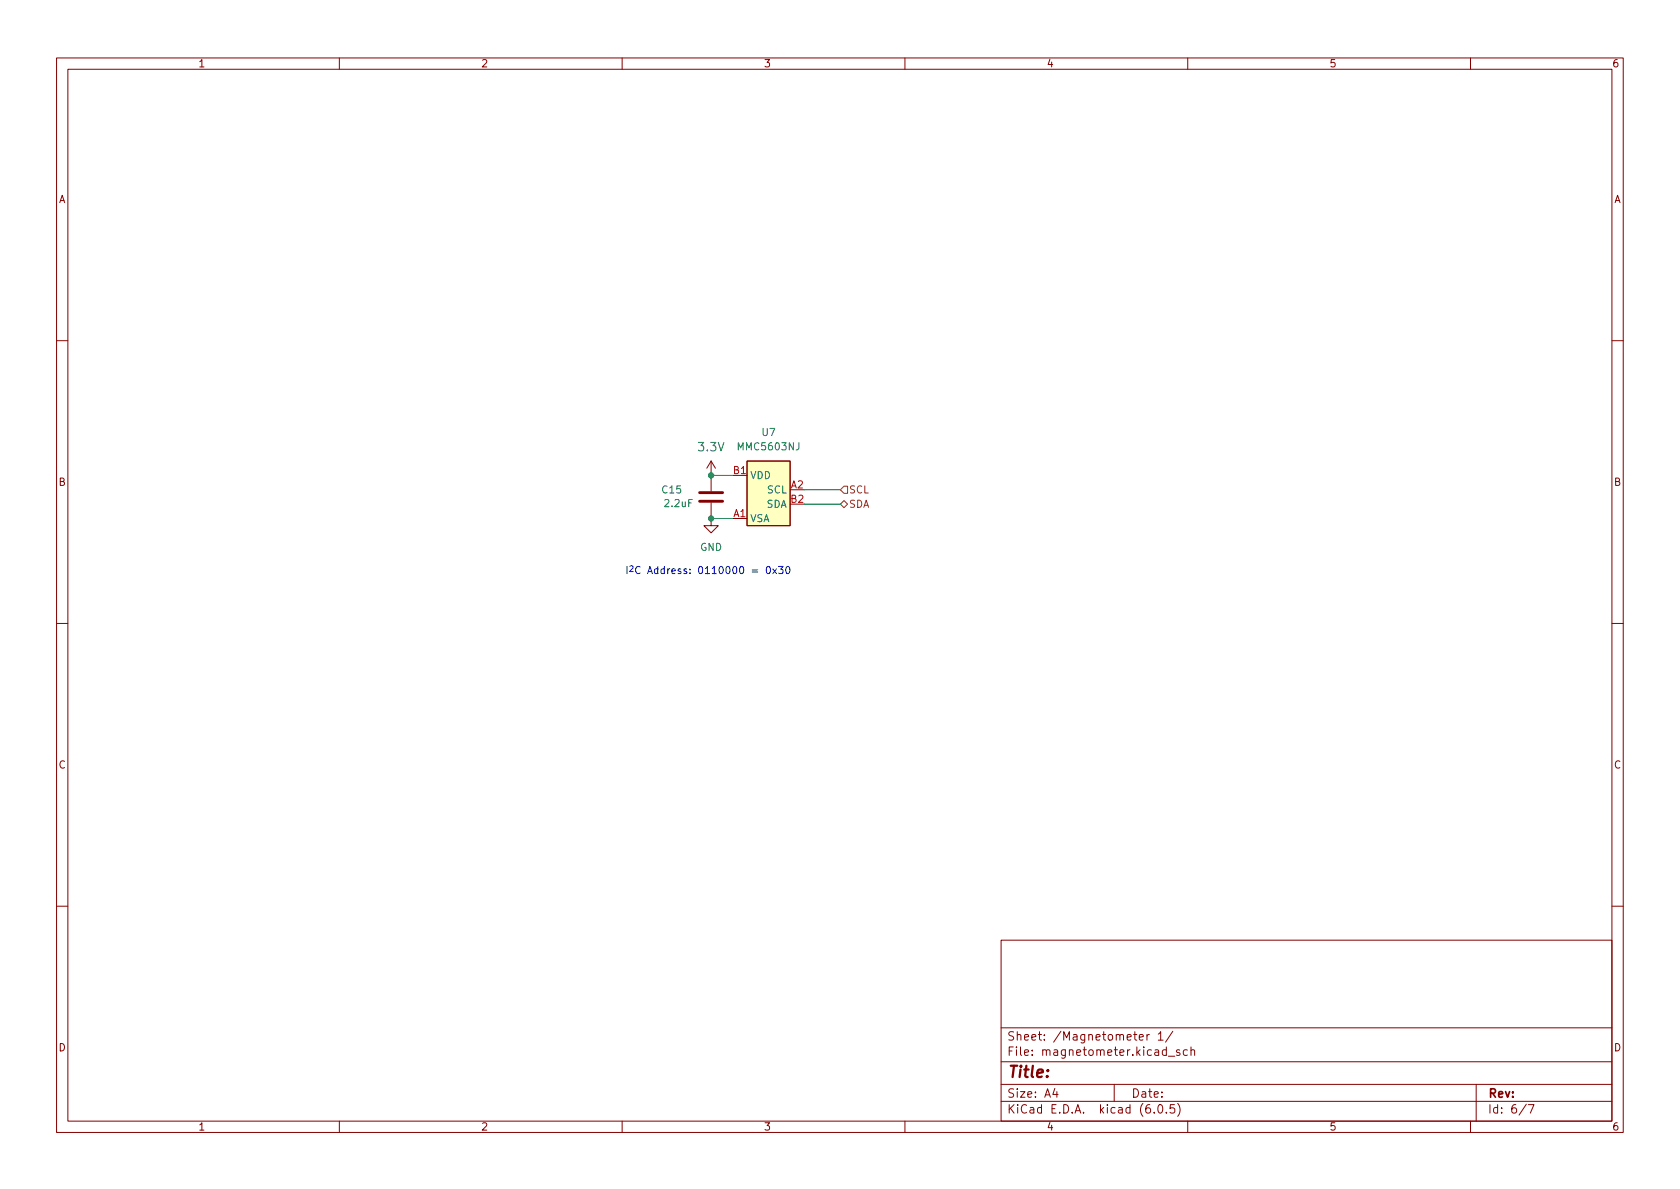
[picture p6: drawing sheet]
<svg xmlns="http://www.w3.org/2000/svg" width="297mm" height="210mm" viewBox="0 0 297 210" stroke-linecap="round" stroke-linejoin="round" font-family="sans-serif">
<g fill="none" stroke="#840000" stroke-width=".18">
<path d="M10 10.2h277v190.1h-277zM12 12.2h273v186.1h-273zM60 10.2v2M110 10.2v2M160 10.2v2M210 10.2v2M260 10.2v2M10 60.2h2M285 60.2h2M125.7 88.9v4.1h1.3l-1.3 1.2-1.2-1.2h1.2M125.7 81.5l-.7 1.3M125.7 81.5l.8 1.3"/>
<path d="M125.7 81.5v5.4M132.1 81.5h7.6v11.5h-7.6zM10 110.2h2M285 110.2h2M10 160.2h2M177 166.3h108v32h-108zM285 160.2h2M60 198.3v2M110 198.3v2M160 198.3v2M177 194.8h108M177 191.8h108"/>
<path d="M177 187.8h108M177 181.8h108M186.5 192.5l-.4 1h1M186.9 193v1M197 191.8v3M201.4 183.4l.7-.1v-.3l-.5-.1-.2 .2 .1 .8h.6M202.8 182.9v1M203.2 182.9l-.3 .1-.1 .2M204.1 196.7v.1M204.8 182.9l.4-.5v1.5M204.8 183.9h.8M204.9 195.4l.2-.1a.81 .81 0 0 1 .6 .7 .81 .81 0 0 1-.3 .8h-.2a.81 .81 0 0 1-.6-.6 .81 .81 0 0 1 .3-.8z"/>
<path d="M206.2 196.7v.1M206.6 186.8h1.1M207.4 182.4l-1.3 1.9M207.6 195.3h-.7v.7l.2-.1 .5 .1 .1 .2-.1 .5-.2 .1-.5-.1M208.2 195.1a1.72 1.72 0 0 1 0 2.3M208.6 185.7l-.4-.1-.2 .2 .1 .3 .5 .1v.4h-.6M209.9 185.7l-.4-.1-.3 .3v.4l.2 .3h.5M210 198.3v2M210.6 185.8l.2-.2 .3 .1 .1 .9M210.6 185.1v1.5M260 198.3v2M261 191.8v6.5"/>
<path d="M269.9 195.3l-1.3 1.9M270.2 195.3h1l-.6 1.5"/>
</g>
<path d="M132.1 81.5h7.6v11.5h-7.6z" fill="#ffffc2" stroke="#ffffc2" stroke-width=".18"/>
<path d="M123.7 88.6h4.1M123.7 87.1h4.1" fill="none" stroke="#840000" stroke-width=".51"/>
<path d="M149.2 88.5l.7 .6-.7 .7-.6-.7zM149.2 86h.7v1.2h-.7l-.6-.6z" fill="none" stroke="#725600" stroke-width=".18"/>
<path d="M136.6 100.6l.7 .8M137.3 100.6l-.7 .8M137.7 100.2h.7l-.4 .5 .4 .1v.5l-.2 .1-.5-.1M139.1 100.3l.1-.1a.68 .68 0 0 1 .5 .6 .68 .68 0 0 1-.5 .6l-.1-.1-.2-.3z" fill="none" stroke="#0000c2" stroke-width=".18"/>
<path d="M125.7 84.1h3.8M125.7 91.7h3.8M142.2 86.6h6.4M142.2 89.1h6.4" fill="none" stroke="#009600" stroke-width=".18"/>
<g fill="#009600" stroke="#009600" stroke-width=".18">
<circle cx="125.7" cy="91.7" r=".46"/>
<circle cx="125.7" cy="84.1" r=".46"/>
</g>
<text font-size="2.8" fill="#840000" x="178" y="190.6">Title:</text>
<text font-size="2.1" fill="#006464" x="123.6" y="79.8">3.3V</text>
<g font-size="2.1" fill="#840000">
<text x="178" y="184">Sheet: /Magnetometer 1/</text>
<text x="178" y="186.7">File: magnetometer.kicad_sch</text>
<text x="178" y="196.9">KiCad E.D.A. kicad (6.0.5)</text>
<text x="178" y="194.1">Size: A4</text>
<text x="200" y="194.1">Date:</text>
<text x="263" y="194.1">Rev:</text>
<text x="263" y="196.9">Id: 6/7</text>
</g>
<g font-size="1.8" fill="#840000">
<text x="35" y="11.9">1</text>
<text x="85" y="11.9">2</text>
<text x="135" y="11.9">3</text>
<text x="185" y="11.9">4</text>
<text x="235" y="11.9">5</text>
<text x="285" y="11.9">6</text>
<text x="10.3" y="35.9">A</text>
<text x="285.3" y="35.9">A</text>
<text x="10.3" y="85.9">B</text>
<text x="285.3" y="85.9">B</text>
<text x="10.3" y="135.9">C</text>
<text x="285.3" y="135.9">C</text>
<text x="10.3" y="185.9">D</text>
<text x="285.3" y="185.9">D</text>
<text x="35" y="199.9">1</text>
<text x="85" y="199.9">2</text>
<text x="135" y="199.9">3</text>
<text x="185" y="199.9">4</text>
<text x="235" y="199.9">5</text>
<text x="285" y="199.9">6</text>
</g>
<g font-size="1.8" fill="#006464">
<text x="134.8" y="77.1">U7</text>
<text x="130.7" y="79.6">MMC5603NJ</text>
<text x="117.1" y="87.2">C15</text>
<text x="117.6" y="89.7">2.2uF</text>
<text x="132.6" y="84.7">VDD</text>
<text x="135.5" y="89.8">SDA</text>
<text x="135.7" y="87.2">SCL</text>
<text x="132.6" y="92.3">VSA</text>
<text x="123.8" y="97.4">GND</text>
</g>
<g font-size="1.8" fill="#a90000">
<text x="129.7" y="83.8">B1</text>
<text x="139.8" y="86.4">A2</text>
<text x="139.8" y="88.9">B2</text>
<text x="129.7" y="91.4">A1</text>
</g>
<g font-size="1.8" fill="#725600">
<text x="150.1" y="89.8">SDA</text>
<text x="150.1" y="87.2">SCL</text>
</g>
<text font-size="1.8" fill="#0000c2" x="110.5" y="101.5">I^{2}C Address: 0110000 = 0x30</text>
</svg>
